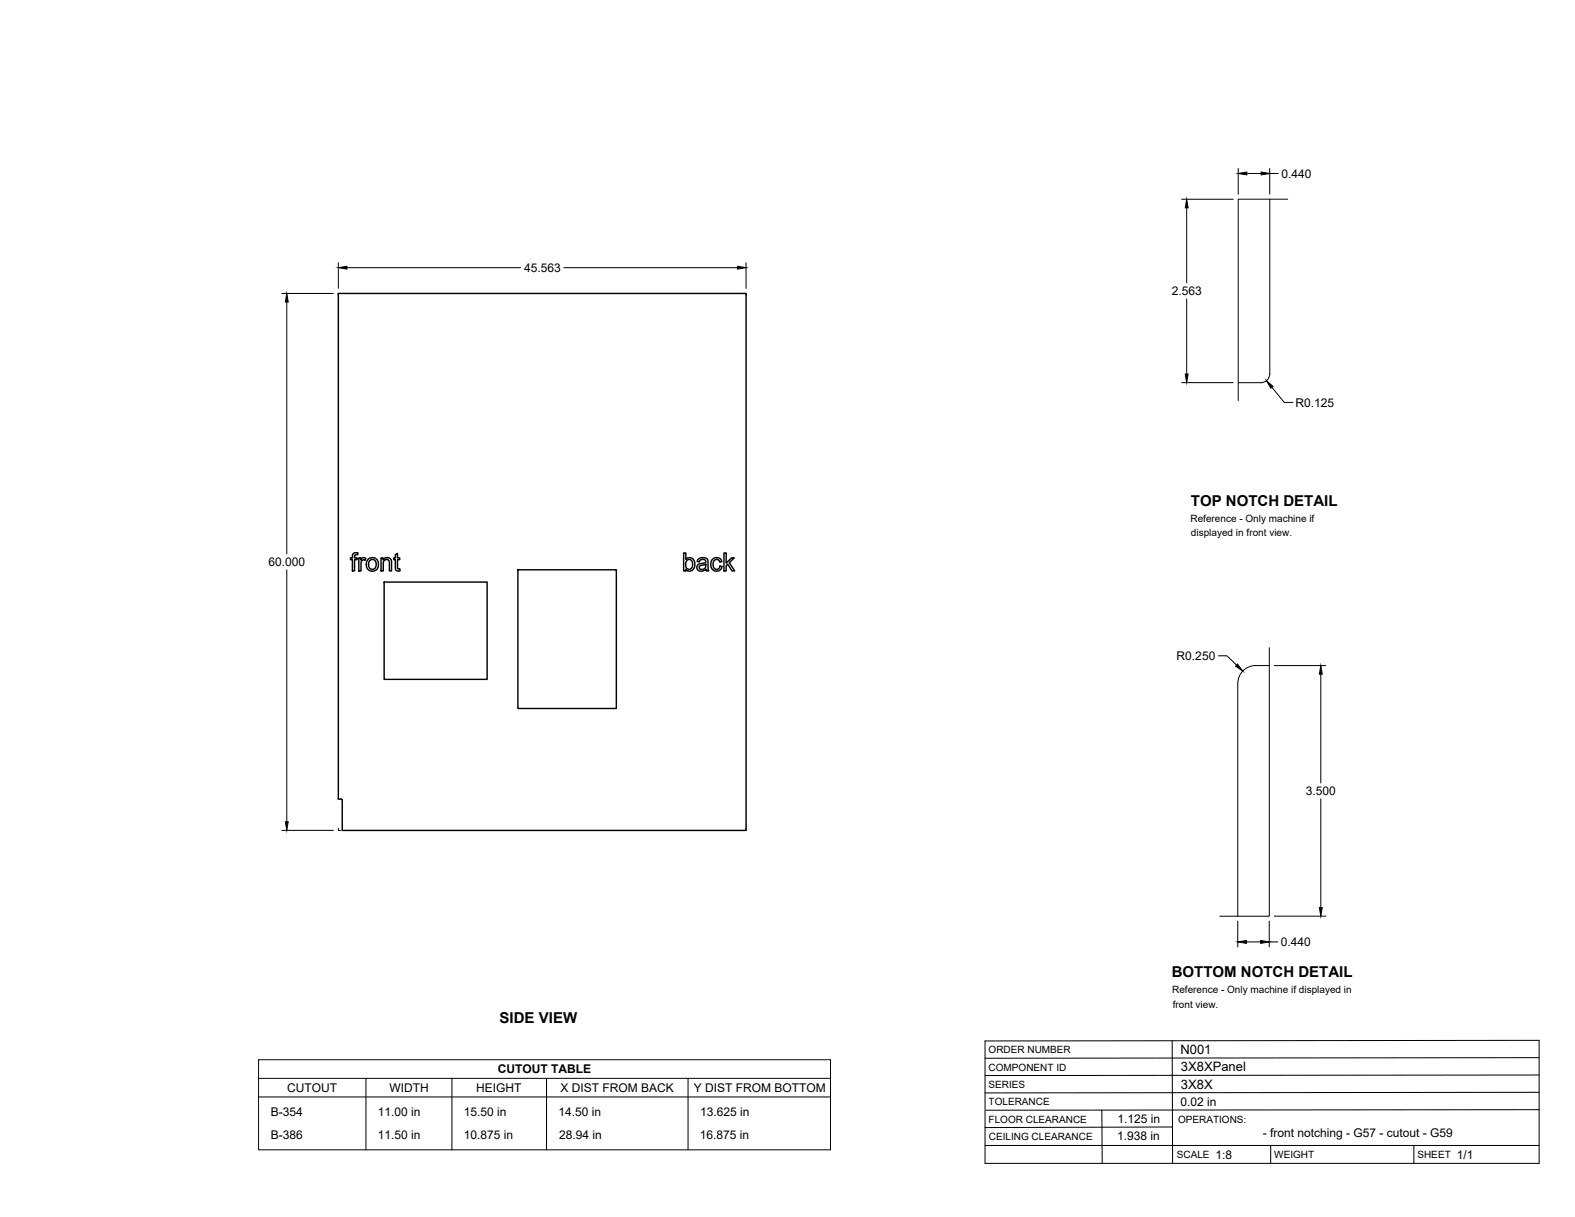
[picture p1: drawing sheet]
<svg xmlns="http://www.w3.org/2000/svg" width="559mm" height="432mm" viewBox="0 0 559 432" stroke-linecap="round" stroke-linejoin="round" font-family="sans-serif">
<!-- layer: Visible -->
<g fill="none" stroke="#000" stroke-width=".51">
<path d="M120 104.1h144.7v190.5h-143.3v-10.7l-.2-.3-1.2-.1zM125.3 196.5l.7-.4 1 .1-.1 .7a.73 .73 0 0 0-.8-.1 .73 .73 0 0 0-.3 .7v.5h.9v.6h-.9v4h-.8v-4h-.7v-.6h.7zM127.3 198h.7v.6a1.12 1.12 0 0 1 1.8-.5l-.3 .7-.3-.1a1.06 1.06 0 0 0-1.1 1.5v2.4h-.8zM130.7 198.4l.9-.5a2.33 2.33 0 0 1 2.7 2.9 2.33 2.33 0 0 1-3.7 1.2l-.6-1.3a2.56 2.56 0 0 1 .7-2.3zM131.1 198.9l1.3-.4 .9 .8 .2 1.4-.7 1.1-1 .2-.8-.7-.2-1.2zM135.2 198h.7v.6a1.64 1.64 0 0 1 2-.7 1.64 1.64 0 0 1 1 1.8v2.9h-.7l-.2-3.7-.8-.4-.9 .3-.3 .8v3h-.8zM140.3 196.8l.7-.5v1.7h.8v.6h-.8l.1 3.1 .7 .2 .1 .6-.5 .1a1.02 1.02 0 0 1-1.1-1.4v-2.6h-.6v-.6h.6zM242.5 196.2h.8v2.3a1.92 1.92 0 0 1 2.4-.3 1.92 1.92 0 0 1 .8 2.2l-.3 1.2a1.74 1.74 0 0 1-2.9 .4v.6h-.8zM243.8 198.8l.8-.3 .8 .4 .3 1.2-.2 1.2a1.2 1.2 0 0 1-1.5 .6 1.2 1.2 0 0 1-.7-1.4l.1-1zM247.7 198.5l.7-.5 1-.2 1.5 .5 .6 4.3h-.8l-.2-.6a1.76 1.76 0 0 1-2 .7 1.76 1.76 0 0 1-1.3-1.6l.7-.9 1.7-.4a.68 .68 0 0 0 .8-.6 .68 .68 0 0 0-.8-.7 1.11 1.11 0 0 0-1.5 .9l-.7-.1zM252.7 198.5a1.96 1.96 0 0 1 3.4 .8l-.7 .1a1.26 1.26 0 0 0-1.7-.8 1.26 1.26 0 0 0-.7 1.7l.2 1.1 .6 .5a1.14 1.14 0 0 0 1.6-1l.8 .1-.4 .9a2.06 2.06 0 0 1-2.4 .6 2.06 2.06 0 0 1-1.2-2.2zM256.9 196.2h.7v3.6l1.9-1.8h1l-1.8 1.7 2 2.9h-1l-1.5-2.4-.6 .5v1.9h-.7z"/>
<path d="M136.3 206.5h36.5v34.5h-36.5zM183.7 202.2h35v49.2h-35zM248.3 200.8l1.3-.3a.43 .43 0 0 1 .6-.2 .43 .43 0 0 1 .2 .5 1.25 1.25 0 0 1-1 1.2 1.25 1.25 0 0 1-1.3-.7z"/>
</g>
<!-- layer: Reference -->
<path d="M450.5 70.7v61.9a3.2 3.2 0 0 1-3.2 3.2h-8M456.9 70.7h-17.6v71.4M120.8 104.1h-.8v.8M263.9 104.1h.8v.8M450.3 236.2a12.8 12.8 0 0 0-7.7 .6 6.4 6.4 0 0 0-3.4 5.7l-.1 82.6M450.3 229.8v95.3h-17.5M120 293.8v.8h.8M264.7 293.8v.8h-.8" fill="none" stroke="#000" stroke-width=".35"/>
<!-- layer: Titleblock -->
<path d="M349.5 369.3l196.6-.2v43.7h-196.6zM415.9 369.3l.1 43.5M546.1 375.3l-196.6 .2M390.9 393.9l.2 18.9M416 399.9l-66.5 .2M546.1 393.7l-196.3 .2M546.1 387.6l-196.6 .2M546.1 381.4l-196.6 .2M349.5 406.4h196.6M450.8 406.4v6.4M501.6 406.4v6.4" fill="none" stroke="#000" stroke-width=".36"/>
<!-- layer: Custom Tables -->
<path d="M91.7 376h203v32h-203zM91.7 382.6h203M91.7 389.2h203M129.8 382.6v25.4M160.3 382.6v25.4M193.9 382.6v25.4M244.1 382.6v25.4" fill="none" stroke="#000" stroke-width=".35"/>
<!-- layer: FD_Dimensions -->
<g fill="none" stroke="#000" stroke-width=".35">
<path d="M439.3 59.8v9.1M450.5 59.8v9.1M419.2 70.7h18.3M421 73.7v26.7M442.4 61.6h5M450.5 61.6h3M120 93.2v9.1M123.1 95h61.6M200 95h61.6M264.7 93.2v9.1M100 104.1h18.3M101.7 107.2v89.4"/>
<path d="M421 106.1v26.6M419.2 135.8h18.3M451.3 137.4l4.4 5.4h3M101.7 202.2v89.4M432.3 232.7h3l3.4 3.3M452.1 236.2h18.3M468.6 239.2v38.6M100 294.6h18.3M468.6 283.4v38.6M439.1 326.8v9.2M442.2 334.2h5.1M450.3 326.8v9.2"/>
<path d="M450.3 334.2h3.1M452.1 325.1h18.3"/>
</g>
<g fill="#000" stroke="#000" stroke-width=".35">
<path d="M421 70.7l.5 3h-1zM439.3 61.6l3.1-.6v1.1zM447.4 61l3.1 .6-3.1 .5zM120 95l3.1-.5v1zM261.6 94.5l3.1 .5-3.1 .5zM101.7 104.1l.6 3.1h-1.1zM420.5 132.7h1l-.5 3.1zM449.3 135.1l2.4 2-.8 .6zM439.1 235.6l1.8 2.5-2.5-1.8zM468.6 236.2l.5 3h-1zM101.2 291.6h1.1l-.6 3zM439.1 334.2l3.1-.5v1z"/>
<path d="M447.3 333.7l3 .5-3 .5zM468.1 322h1l-.5 3.1z"/>
</g>
<g font-size="5.3">
<text x="422.6" y="179.5">TOP NOTCH DETAIL</text>
<text x="415.8" y="346.8">BOTTOM NOTCH DETAIL</text>
<text x="177.3" y="363.1">SIDE VIEW</text>
</g>
<g font-size="4.6">
<text x="418.8" y="373.8">N001</text>
<text x="419" y="380.1">3X8XPanel</text>
<text x="419" y="386.2">3X8X</text>
</g>
<g font-size="4.3">
<text x="454.6" y="63">0.440</text>
<text x="185.9" y="96.5">45.563</text>
<text x="415.7" y="104.7">2.563</text>
<text x="459.6" y="144.3">R0.125</text>
<text x="95.3" y="200.9">60.000</text>
<text x="417.5" y="234.2">R0.250</text>
<text x="463.3" y="282.1">3.500</text>
<text x="454.5" y="335.7">0.440</text>
<text x="176.6" y="380.8">CUTOUT TABLE</text>
<text x="101.9" y="387.4">CUTOUT</text>
<text x="138.2" y="387.4">WIDTH</text>
<text x="169" y="387.4">HEIGHT</text>
<text x="198.9" y="387.4">X DIST FROM BACK</text>
<text x="246.1" y="387.4">Y DIST FROM BOTTOM</text>
<text x="418.8" y="392.4">0.02 in</text>
<text x="96.1" y="396.1">B-354</text>
<text x="134.1" y="396.1">11.00 in</text>
<text x="164.6" y="396.1">15.50 in</text>
<text x="198.2" y="396.1">14.50 in</text>
<text x="248.4" y="396.1">13.625 in</text>
<text x="396.5" y="398.3">1.125 in</text>
<text x="96.1" y="404">B-386</text>
<text x="134" y="404">11.50 in</text>
<text x="164.5" y="404">10.875 in</text>
<text x="198.4" y="404">28.94 in</text>
<text x="248.3" y="404">16.875 in</text>
<text x="396.3" y="404.3">1.938 in</text>
<text x="448.1" y="403.3">- front notching - G57 - cutout - G59</text>
<text x="431.3" y="411.1">1:8</text>
<text x="516.9" y="411.1">1/1</text>
</g>
<g font-size="3.5">
<text x="422.4" y="185">Reference - Only machine if</text>
<text x="422.6" y="190.2">displayed in front view.</text>
<text x="415.9" y="352.4">Reference - Only machine if displayed in</text>
<text x="416.1" y="357.5">front view.</text>
<text x="350.8" y="373.6">ORDER NUMBER</text>
<text x="350.8" y="379.9">COMPONENT ID</text>
<text x="350.8" y="386.1">SERIES</text>
<text x="350.8" y="392.2">TOLERANCE</text>
<text x="350.8" y="398.4">FLOOR CLEARANCE</text>
<text x="418" y="398.4">OPERATIONS:</text>
<text x="350.8" y="404.4">CEILING CLEARANCE</text>
<text x="417.5" y="410.9">SCALE</text>
<text x="452.1" y="410.9">WEIGHT</text>
<text x="502.9" y="410.9">SHEET</text>
</g>
</svg>
